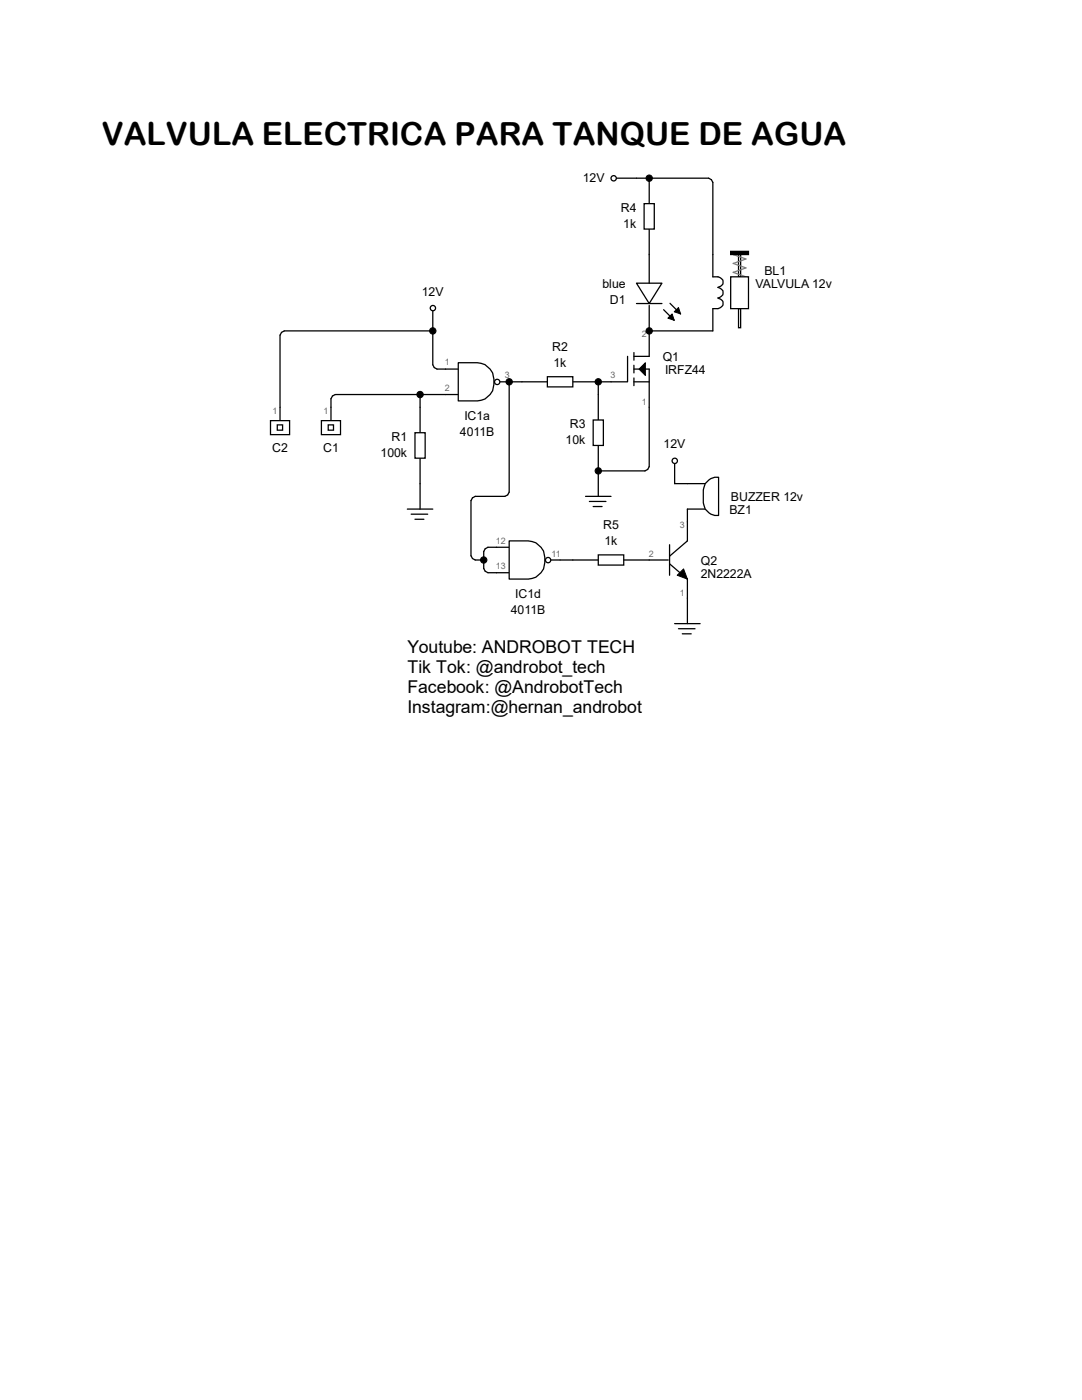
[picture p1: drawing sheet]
<svg xmlns="http://www.w3.org/2000/svg" width="216mm" height="279mm" viewBox="0 0 216 279" stroke-linecap="round" stroke-linejoin="round" font-family="sans-serif">
<path d="M88.9 73.7h2.5M88.9 78.7h2.5M99.7 76.2h1.9" fill="none" stroke="#000" stroke-width=".25"/>
<path d="M91.4 72.4h3.9a3.6 3.6 0 0 1 3.3 4.3 3.4 3.4 0 0 1-3.3 3.3h-3.9z" fill-rule="evenodd" fill="#fff" stroke="#000" stroke-width=".25"/>
<path d="M83.8 81.3v5.1M83.8 91.4v5.1" fill="none" stroke="#000" stroke-width=".25"/>
<path d="M82.8 86.4h2v5h-2z" fill-rule="evenodd" fill="#fff" stroke="#000" stroke-width=".25"/>
<path d="M86.4 61.6v4.4M104.1 76.2h5.1M114.3 76.2h5.1" fill="none" stroke="#000" stroke-width=".25"/>
<path d="M109.2 75.2h5.1v2h-5.1z" fill-rule="evenodd" fill="#fff" stroke="#000" stroke-width=".25"/>
<g fill="#000" stroke="#000" stroke-width=".25">
<path d="M126.5 71.1h3zM126.5 73.7h3zM126.5 76.2h3z"/>
<path d="M125.2 71.1v5.1z" fill-rule="evenodd"/>
<path d="M126.5 70.4v1.5z" fill-rule="evenodd"/>
<path d="M126.5 72.9v1.5z" fill-rule="evenodd"/>
<path d="M126.5 75.4v1.6z" fill-rule="evenodd"/>
</g>
<path d="M127.5 73.7l1.3-1.3v2.5z" fill="#000" stroke="#000" stroke-width=".2"/>
<path d="M119.4 78.7v5.1M121.9 76.2h3.2M129.5 66v5.1M129.5 73.7v7.6M119.4 88.9v5.1" fill="none" stroke="#000" stroke-width=".25"/>
<path d="M118.4 83.8h2v5.1h-2z" fill-rule="evenodd" fill="#fff" stroke="#000" stroke-width=".25"/>
<path d="M142.2 50.8v4.4a1.89 1.89 0 0 1 2 .7 1.06 1.06 0 0 1-.9 1.5 1.06 1.06 0 0 1 1 1 1.06 1.06 0 0 1-1 1.1l.2 .1a1.01 1.01 0 0 1 .8 1.1 1.01 1.01 0 0 1-1 .9h-1.1v4.4" fill="none" stroke="#000" stroke-width=".25"/>
<g fill="#fff" stroke="#000" stroke-width=".25">
<path d="M147.4 61.6h.4v3.8h-.4z" fill-rule="evenodd"/>
<path d="M147.4 50.8h.4v4.4h-.4z" fill-rule="evenodd"/>
</g>
<path d="M146.3 50.8h.1M146.3 50.8l2.5 .9-2.5 .9 2.5 .9-2.5 .9 2.5 .8" fill="none" stroke="#7f7f7f" stroke-width=".25"/>
<path d="M145.8 55.2h3.6v6.4h-3.6z" fill-rule="evenodd" fill="#fff" stroke="#000" stroke-width=".25"/>
<path d="M145.8 50.2h3.6v.6h-3.6z" fill-rule="evenodd" fill="#000" stroke="#000" stroke-width=".25"/>
<path d="M129.5 35.6v5M129.5 45.7v5.1" fill="none" stroke="#000" stroke-width=".25"/>
<path d="M128.5 40.6h2.1v5.1h-2.1z" fill-rule="evenodd" fill="#fff" stroke="#000" stroke-width=".25"/>
<path d="M127 56.5h5.1l-2.6 4.1zM129.5 50.8v5.7M127 60.6h5.1M129.5 61v5M66 81.3v2.5" fill="none" stroke="#000" stroke-width=".25"/>
<g fill="#fff" stroke="#000" stroke-width=".25">
<path d="M64.1 83.9h3.8v2.8h-3.8z" fill-rule="evenodd"/>
<path d="M65.5 84.8h1v1.1h-1z" fill-rule="evenodd"/>
</g>
<path d="M55.9 81.3v2.5" fill="none" stroke="#000" stroke-width=".25"/>
<g fill="#fff" stroke="#000" stroke-width=".25">
<path d="M54 83.9h3.8v2.8h-3.8z" fill-rule="evenodd"/>
<path d="M55.3 84.8h1.1v1.1h-1.1z" fill-rule="evenodd"/>
</g>
<path d="M122.6 35.6h4.4M99.1 109.2h2.5M99.1 114.3h2.5M109.9 111.8h1.9" fill="none" stroke="#000" stroke-width=".25"/>
<path d="M101.6 107.9h3.8a3.6 3.6 0 0 1 3.3 4.4 3.4 3.4 0 0 1-3.3 3.3h-3.8z" fill-rule="evenodd" fill="#fff" stroke="#000" stroke-width=".25"/>
<path d="M137.2 96.5h3.8M137.2 101.6h3.8" fill="none" stroke="#000" stroke-width=".25"/>
<path d="M140.7 96.5a2.77 2.77 0 0 1 2.7-1.2v7.6a2.77 2.77 0 0 1-3.1-2.6v-2.5z" fill-rule="evenodd" fill="#fff" stroke="#000" stroke-width=".25"/>
<path d="M114.3 111.8h5.1M124.5 111.8h8.8M133.6 112.5l3.6 3.1v3.8M137.2 104.1v3.8l-3.6 3.1" fill="none" stroke="#000" stroke-width=".25"/>
<path d="M133.6 108.7v6.1z" fill-rule="evenodd" fill="#000" stroke="#000" stroke-width=".25"/>
<path d="M135.1 114.8l1.3-1.3 .8 2.1z" fill="#000" stroke="#000" stroke-width=".2"/>
<path d="M119.4 110.7h5.1v2.1h-5.1z" fill-rule="evenodd" fill="#fff" stroke="#000" stroke-width=".25"/>
<g fill="none" stroke="#000" stroke-width=".25">
<path d="M83.8 96.5v5.1M116.8 99.1h5.1M119.4 94v5.1M134.6 92.1v4.4M81.3 101.6h5.1M82 102.6h3.3M82.8 103.6h1.8M117.6 100.1h3.3M118.4 101.1h1.7M137.2 119.4v5.1M134.6 124.5h5.1M135.4 125.5h3.3"/>
<path d="M136.1 126.5h1.8"/>
</g>
<g fill="#fff" stroke="#000" stroke-width=".25">
<circle cx="99.2" cy="76.2" r=".53"/>
<circle cx="86.4" cy="61.5" r=".53"/>
</g>
<path d="M132.4 61.8l2.1 2.1M133.7 60.5l2.1 2.2" fill="none" stroke="#000" stroke-width=".25"/>
<path d="M133.3 63.5l.8-.8 .4 1.2zM135.4 61.4l.4 1.3-1.3-.5z" fill="#000" stroke="#000" stroke-width=".2"/>
<g fill="#fff" stroke="#000" stroke-width=".25">
<circle cx="122.4" cy="35.6" r=".53"/>
<circle cx="109.4" cy="111.8" r=".53"/>
<circle cx="134.6" cy="92" r=".53"/>
</g>
<path d="M127 35.6h14.4l.5 .3 .3 .5v14.4M83.8 78.7v2.6M88.9 73.7h-1.7l-.5-.3-.3-.6v-6.8h-29.7l-.5 .3-.3 .6v14.4M88.9 78.7h-22l-.6 .3-.3 .6v1.7M104.1 76.2h-2.5v22l-.3 .6-.5 .3h-6l-.5 .3-.3 .5v11l.3 .6 .5 .3h1.7M121.9 76.2h-2.5v2.5M129.5 66h12.7M129.5 81.3v11.8l-.3 .6-.5 .3h-9.3M134.6 96.5h2.6M99.1 109.2h-1.7l-.6 .3-.3 .6v3.4l.3 .5 .6 .3h1.7M111.8 111.8h2.5M137.2 101.6v2.5" fill="none" stroke="#000" stroke-width=".25"/>
<g fill="#000" stroke="#000" stroke-width=".2">
<circle cx="129.5" cy="35.6" r=".64"/>
<circle cx="83.8" cy="78.7" r=".64"/>
<circle cx="86.4" cy="66" r=".64"/>
<circle cx="101.6" cy="76.2" r=".64"/>
<circle cx="119.4" cy="76.2" r=".64"/>
<circle cx="129.5" cy="66" r=".64"/>
<circle cx="119.4" cy="94" r=".64"/>
<circle cx="96.5" cy="111.8" r=".64"/>
</g>
<text font-size="6.3" x="20.3" y="28.9">VALVULA ELECTRICA PARA TANQUE DE AGUA</text>
<g font-size="3.5">
<text x="81.3" y="130.3">Youtube: ANDROBOT TECH</text>
<text x="81.3" y="134.3">Tik Tok: @androbot_tech</text>
<text x="81.3" y="138.3">Facebook: @AndrobotTech</text>
<text x="81.3" y="142.3">Instagram:@hernan_androbot</text>
</g>
<g font-size="2.5">
<text x="116.3" y="36.2">12V</text>
<text x="123.9" y="42.2">R4</text>
<text x="124.4" y="45.4">1k</text>
<text x="84.2" y="59">12V</text>
<text x="120.2" y="57.5">blue</text>
<text x="150.7" y="57.5">VALVULA 12v</text>
<text x="152.5" y="54.9">BL1</text>
<text x="121.7" y="60.7">D1</text>
<text x="110.2" y="70.1">R2</text>
<text x="110.4" y="73.2">1k</text>
<text x="132.2" y="72.1">Q1</text>
<text x="132.7" y="74.6">IRFZ44</text>
<text x="92.7" y="83.8">IC1a</text>
<text x="78.1" y="88">R1</text>
<text x="91.8" y="87">4011B</text>
<text x="112.9" y="88.6">10k</text>
<text x="113.7" y="85.4">R3</text>
<text x="132.4" y="89.5">12V</text>
<text x="54.3" y="90.1">C2</text>
<text x="64.5" y="90.1">C1</text>
<text x="75.9" y="91.1">100k</text>
<text x="145.8" y="100">BUZZER 12v</text>
<text x="120.4" y="105.6">R5</text>
<text x="145.5" y="102.6">BZ1</text>
<text x="120.6" y="108.8">1k</text>
<text x="139.9" y="112.7">Q2</text>
<text x="102.8" y="119.3">IC1d</text>
<text x="139.8" y="115.3">2N2222A</text>
<text x="101.9" y="122.5">4011B</text>
</g>
<g font-size="1.8" fill="#666">
<text x="128.1" y="67.3">2</text>
<text x="88.8" y="72.9">1</text>
<text x="100.8" y="75.5">3</text>
<text x="121.8" y="75.5">3</text>
<text x="54.4" y="82.5">1</text>
<text x="64.6" y="82.5">1</text>
<text x="88.8" y="78.1">2</text>
<text x="128.1" y="80.8">1</text>
<text x="135.7" y="105.4">3</text>
<text x="98.9" y="108.5">12</text>
<text x="98.9" y="113.6">13</text>
<text x="110.1" y="111.1">11</text>
<text x="129.5" y="111.1">2</text>
<text x="135.7" y="118.9">1</text>
</g>
</svg>
